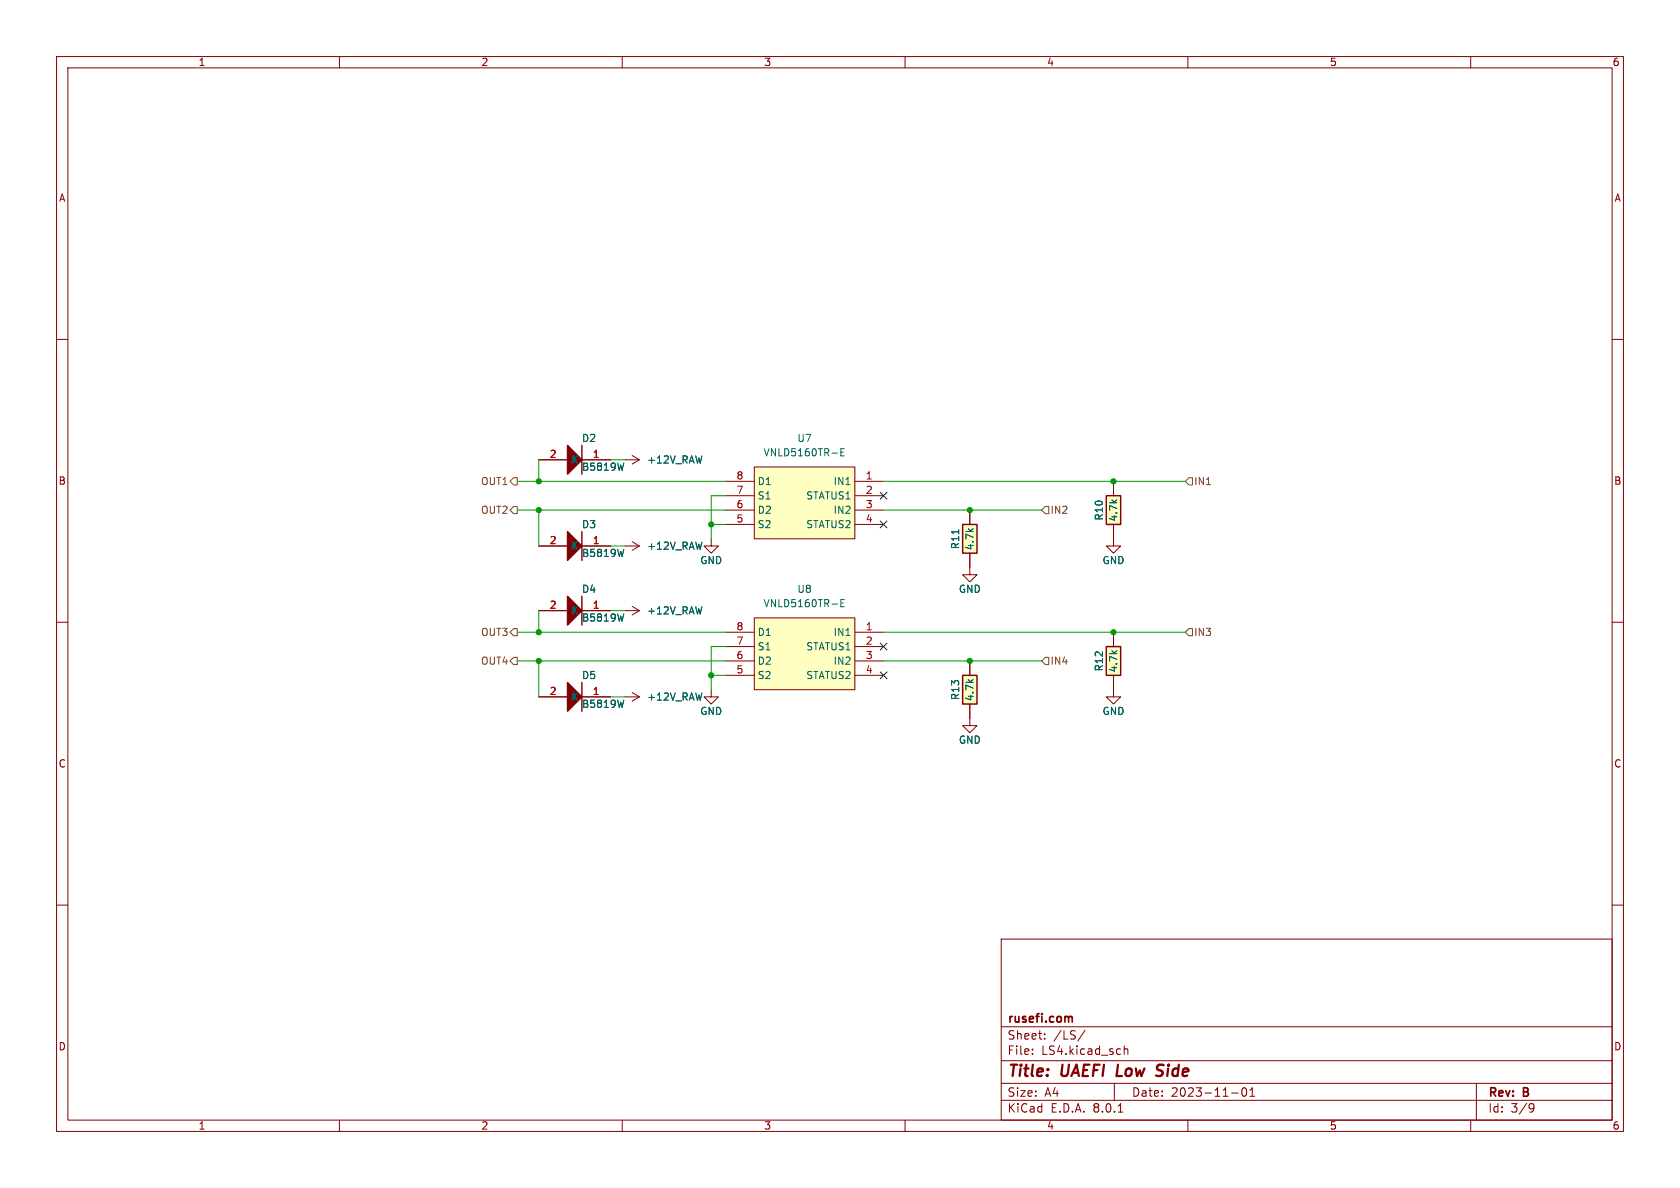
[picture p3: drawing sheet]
<svg xmlns="http://www.w3.org/2000/svg" width="297mm" height="210mm" viewBox="0 0 297 210" stroke-linecap="round" stroke-linejoin="round" font-family="sans-serif">
<g fill="none" stroke="#840000" stroke-width=".18">
<path d="M10 10h277v190h-277zM12 12h273v186h-273zM60 10v2M110 10v2M160 10v2M210 10v2M260 10v2M10 60h2M285 60h2M125.7 95.3v1.2h-1.2l1.2 1.3 1.3-1.3h-1.3M10 110h2M95.2 108h5.1"/>
<path d="M102.9 108h5M110.5 108h2.5M111.8 107.2l1.2 .8M113 108l-1.2 .7M171.4 100.3v1.3h-1.2l1.2 1.3 1.3-1.3h-1.3M285 110h2M95.2 123.2h5.1M102.9 123.2h5M110.5 123.2h2.5M111.8 122.4l1.2 .8M113 123.2l-1.2 .8M125.7 121.9v1.3h-1.2l1.2 1.3 1.3-1.3h-1.3"/>
<path d="M196.8 121.9v1.3h-1.2l1.2 1.3 1.3-1.3h-1.3M10 160h2M285 160h2M177 166h108v32h-108zM60 198v2M110 198v2M160 198v2M177 194.5h108M177 191.5h108M177 187.5h108M177 181.5h108M182.5 186.3v.1"/>
<path d="M182.5 185.5v.1M184.7 183.6v.1M184.7 182.8v.1M191.8 182.1l-1.3 2M197 191.5v3M197.7 196.6h.8M198.7 184.9v1.5M198.7 185.5l.3-.1 .3 .1 .1 .9M210 198v2M217.7 193.2h1.2M219.7 192.4l.2-.1a.81 .81 0 0 1 .6 .6 .81 .81 0 0 1-.3 .8l-.2 .1a.81 .81 0 0 1-.3-1.4zM221 193.8h.8"/>
<path d="M221 192.7l.4-.4v1.5M260 198v2M261 191.5v6.5M270.6 195.1l.5 .1a.99 .99 0 0 1-.4 1.4h-.2M271.2 195.7l-.3 .3h-.3"/>
</g>
<path d="M197.6 188.2l-.2 2h.9M204.9 189.2l.5 .2M205 188.2h.5M205.4 190l-.3 .2h-.5" fill="none" stroke="#840000" stroke-width=".4"/>
<path d="M189.1 179.7l.4 .1 .1 .1v.8" fill="none" stroke="#840000" stroke-width=".3"/>
<path d="M102.9 105.4v5.1M102.9 120.7v5" fill="none" stroke="#840000" stroke-width=".25"/>
<g fill="#840000" stroke="#840000" stroke-width=".25">
<path d="M100.3 120.7l2.6 2.5-2.6 2.5z"/>
<path d="M100.3 105.4l2.6 2.6-2.6 2.5z"/>
</g>
<path d="M110.3 108.5l-.3 1.3M110.3 123.8l-.3 1.2" fill="none" stroke="#006464" stroke-width=".18"/>
<path d="M195.6 114.3h2.5v5.1h-2.5z" fill="#ffffc2"/>
<path d="M195.6 114.3h2.5v5.1h-2.5z" fill="none" stroke="#840000" stroke-width=".25"/>
<path d="M110.5 96.5h2.5M111.8 95.8l1.2 .7M113 96.5l-1.2 .8M196.8 111.8v2.5M196.8 119.4v2.5" fill="none" stroke="#840000" stroke-width=".18"/>
<path d="M170.2 92.7h2.5v5.1h-2.5z" fill="#ffffc2"/>
<path d="M170.2 92.7h2.5v5.1h-2.5z" fill="none" stroke="#840000" stroke-width=".25"/>
<path d="M110.5 81.3h2.5M111.8 80.5l1.2 .8M113 81.3l-1.2 .7M171.4 90.2v2.5M171.4 97.8v2.5" fill="none" stroke="#840000" stroke-width=".18"/>
<path d="M169.5 93.6v.8" fill="none" stroke="#006464" stroke-width=".18"/>
<path d="M170.2 119.4h2.5v5.1h-2.5z" fill="#ffffc2"/>
<path d="M102.9 78.7v5.1M102.9 94v5.1M170.2 119.4h2.5v5.1h-2.5z" fill="none" stroke="#840000" stroke-width=".25"/>
<path d="M95.2 96.5h5.1M95.2 81.3h5.1M102.9 96.5h5M102.9 81.3h5M171.4 116.8v2.6M171.4 124.5v3.8h-1.2l1.2 1.2 1.3-1.2h-1.3" fill="none" stroke="#840000" stroke-width=".18"/>
<g fill="#840000" stroke="#840000" stroke-width=".25">
<path d="M100.3 94l2.6 2.5-2.6 2.6z"/>
<path d="M100.3 78.7l2.6 2.6-2.6 2.5z"/>
</g>
<path d="M110.3 97.1l-.3 1.3M110.3 81.9l-.3 1.2" fill="none" stroke="#006464" stroke-width=".18"/>
<path d="M133.3 109.2h17.8v12.7h-17.8z" fill="#ffffc2"/>
<path d="M196.8 95.3v1.2h-1.2l1.2 1.3 1.3-1.3h-1.3M128.3 111.8h5M128.3 114.3h5M128.3 116.8h5M128.3 119.4h5M133.3 109.2h17.8v12.7h-17.8zM151.1 111.8h5.1M151.1 114.3h5.1M151.1 116.8h5.1M151.1 119.4h5.1" fill="none" stroke="#840000" stroke-width=".18"/>
<path d="M148.7 106.6h.4M149.3 106h-.6v1.3h.6" fill="none" stroke="#006464" stroke-width=".18"/>
<path d="M133.3 82.6h17.8v12.7h-17.8z" fill="#ffffc2"/>
<path d="M128.3 85.1h5M128.3 87.6h5M128.3 90.2h5M128.3 92.7h5M133.3 82.6h17.8v12.7h-17.8zM151.1 85.1h5.1M151.1 87.6h5.1M151.1 90.2h5.1M151.1 92.7h5.1" fill="none" stroke="#840000" stroke-width=".18"/>
<path d="M148.7 79.9h.4M149.3 79.3h-.6v1.3h.6" fill="none" stroke="#006464" stroke-width=".18"/>
<path d="M195.6 87.6h2.5v5.1h-2.5z" fill="#ffffc2"/>
<path d="M195.6 87.6h2.5v5.1h-2.5z" fill="none" stroke="#840000" stroke-width=".25"/>
<g fill="none" stroke="#840000" stroke-width=".18">
<path d="M95.2 81.3h5.1M95.2 96.5h5.1M102.9 81.3h5M102.9 96.5h5M171.4 90.2v2.5M171.4 97.8v2.5M196.8 85.1v2.5M196.8 92.7v2.6M95.2 108h5.1M102.9 108h5M171.4 116.8v2.6M196.8 111.8v2.5"/>
<path d="M196.8 119.4v2.5M95.2 123.2h5.1M102.9 123.2h5M171.4 124.5v2.5"/>
</g>
<path d="M90.8 84.5h.6v1.2h-.6l-.6-.6zM90.8 89.5h.6v1.3h-.6l-.6-.6zM184.8 89.5h.6v1.3h-.6l-.7-.6zM210.2 84.5h.6v1.2h-.6l-.7-.6zM90.2 116.8l.6-.6h.6v1.3h-.6zM90.8 111.1h.6v1.3h-.6l-.6-.6zM184.8 116.2h.6v1.3h-.6l-.7-.7zM210.2 111.1h.6v1.3h-.6l-.7-.6z" fill="none" stroke="#725600" stroke-width=".18"/>
<g fill="none" stroke="#009600" stroke-width=".18">
<path d="M91.4 90.2h36.9M91.4 85.1h36.9M95.2 81.3v3.8M95.2 90.2v6.3M107.9 81.3h2.6M107.9 96.5h2.6M125.7 92.7h2.6M128.3 87.6h-2.6v7.7M156.2 90.2h27.9M156.2 85.1h53.3M91.4 111.8h36.9M91.4 116.8h36.9"/>
<path d="M95.2 108v3.8M95.2 116.8v6.4M107.9 108h2.6M125.7 119.4h2.6M128.3 114.3h-2.6v7.6M156.2 111.8h53.3M156.2 116.8h27.9M107.9 123.2h2.6"/>
</g>
<path d="M155.6 92.1l1.2 1.2M155.6 87l1.2 1.2M156.8 92.1l-1.2 1.2M156.8 87l-1.2 1.2M155.6 113.7l1.2 1.2M155.6 118.8l1.2 1.2M156.8 113.7l-1.2 1.2M156.8 118.8l-1.2 1.2" fill="none" stroke="#000084" stroke-width=".18"/>
<path d="M110.3 81.9l-.3 1.2M110.3 97.1l-.3 1.3M169.5 93.6v.8M110.3 108.5l-.3 1.3M110.3 123.8l-.3 1.2" fill="none" stroke="#006464" stroke-width=".18"/>
<g fill="#009600" stroke="#009600" stroke-width=".18">
<circle cx="125.7" cy="92.7" r=".46"/>
<circle cx="196.8" cy="85.1" r=".46"/>
<circle cx="196.8" cy="111.8" r=".46"/>
<circle cx="171.4" cy="116.8" r=".46"/>
<circle cx="171.4" cy="90.2" r=".46"/>
<circle cx="125.7" cy="119.4" r=".46"/>
<circle cx="95.2" cy="116.8" r=".46"/>
<circle cx="95.2" cy="111.8" r=".46"/>
<circle cx="95.2" cy="90.2" r=".46"/>
<circle cx="95.2" cy="85.1" r=".46"/>
</g>
<g font-size="2.8" fill="#840000">
<text x="178" y="190.9">Title:</text>
<text x="187.7" y="190.9">UAEFI</text>
<text x="198.3" y="190.9">Low</text>
<text x="206.1" y="190.9">Side</text>
</g>
<g font-size="2.1" fill="#840000">
<text x="178" y="184">Sheet:</text>
<text x="178" y="181.2">rusefi.com</text>
<text x="186.2" y="184">/LS/</text>
<text x="178" y="186.7">File:</text>
<text x="184.1" y="186.7">LS4.kicad_sch</text>
<text x="178" y="196.9">KiCad</text>
<text x="178" y="194.1">Size:</text>
<text x="184.7" y="194.1">A4</text>
<text x="185.7" y="196.9">E.D.A.</text>
<text x="193.3" y="196.9">8.0.1</text>
<text x="200" y="194.1">Date:</text>
<text x="207" y="194.1">2023-11-01</text>
<text x="263" y="194.3">Rev:</text>
<text x="263" y="196.9">Id:</text>
<text x="267.1" y="196.9">3/9</text>
<text x="269.4" y="194.3">B</text>
</g>
<g font-size="1.8" fill="#840000">
<text x="35" y="11.9">1</text>
<text x="85" y="11.9">2</text>
<text x="135" y="11.9">3</text>
<text x="185" y="11.9">4</text>
<text x="235" y="11.9">5</text>
<text x="285" y="11.9">6</text>
<text x="10.3" y="35.9">A</text>
<text x="285.3" y="35.9">A</text>
<text x="10.3" y="85.9">B</text>
<text x="285.3" y="85.9">B</text>
<text x="10.3" y="135.9">C</text>
<text x="285.3" y="135.9">C</text>
<text x="10.3" y="185.9">D</text>
<text x="285.3" y="185.9">D</text>
<text x="35" y="199.9">1</text>
<text x="85" y="199.9">2</text>
<text x="135" y="199.9">3</text>
<text x="185" y="199.9">4</text>
<text x="235" y="199.9">5</text>
<text x="285" y="199.9">6</text>
</g>
<g font-size="1.8" fill="#a90000">
<text x="97.1" y="81">2</text>
<text x="104.7" y="81">1</text>
<text x="130.1" y="89.9">6</text>
<text x="130.1" y="87.4">7</text>
<text x="130.1" y="84.8">8</text>
<text x="153" y="84.8">1</text>
<text x="153" y="87.4">2</text>
<text x="153" y="89.9">3</text>
<text x="130.1" y="92.5">5</text>
<text x="153" y="92.5">4</text>
<text x="97.1" y="96.3">2</text>
<text x="104.7" y="96.3">1</text>
<text x="97.1" y="107.7">2</text>
<text x="104.7" y="107.7">1</text>
<text x="130.1" y="111.5">8</text>
<text x="153" y="111.5">1</text>
<text x="130.1" y="119.1">5</text>
<text x="130.1" y="116.6">6</text>
<text x="130.1" y="114">7</text>
<text x="153" y="114">2</text>
<text x="153" y="116.6">3</text>
<text x="153" y="119.1">4</text>
<text x="97.1" y="122.9">2</text>
<text x="104.7" y="122.9">1</text>
</g>
<g font-size="1.8" fill="#006464">
<text x="100.9" y="82.1">K</text>
<text x="102.8" y="78.3">D2</text>
<text x="102.8" y="83.4">B5819W</text>
<text x="114.3" y="82.1">+12V_RAW</text>
<text x="134.9" y="80.9">VNLD5160TR-E</text>
<text x="140.9" y="78.3">U7</text>
<text x="133.9" y="88.5">S1</text>
<text x="133.9" y="86">D1</text>
<text x="142.4" y="88.5">STATUS1</text>
<text x="147.3" y="86">IN1</text>
<text x="102.8" y="93.6">D3</text>
<text x="133.9" y="93.6">S2</text>
<text x="133.9" y="91">D2</text>
<text x="142.4" y="93.6">STATUS2</text>
<text x="147.3" y="91">IN2</text>
<text x="195.2" y="92.1" transform="rotate(-90 195.2 92.1)">R10</text>
<text x="197.7" y="92.3" transform="rotate(-90 197.7 92.3)">4.7k</text>
<text x="100.9" y="97.4">K</text>
<text x="102.8" y="98.7">B5819W</text>
<text x="114.3" y="97.4">+12V_RAW</text>
<text x="123.7" y="99.9">GND</text>
<text x="169.8" y="97.2" transform="rotate(-90 169.8 97.2)">R11</text>
<text x="172.3" y="97.4" transform="rotate(-90 172.3 97.4)">4.7k</text>
<text x="194.8" y="99.9">GND</text>
<text x="102.8" y="105">D4</text>
<text x="134.9" y="107.5">VNLD5160TR-E</text>
<text x="140.9" y="105">U8</text>
<text x="169.4" y="105">GND</text>
<text x="100.9" y="108.8">K</text>
<text x="102.8" y="110.1">B5819W</text>
<text x="114.3" y="108.8">+12V_RAW</text>
<text x="133.9" y="112.6">D1</text>
<text x="147.3" y="112.6">IN1</text>
<text x="133.9" y="117.7">D2</text>
<text x="133.9" y="115.2">S1</text>
<text x="142.4" y="115.2">STATUS1</text>
<text x="147.3" y="117.7">IN2</text>
<text x="195.2" y="118.8" transform="rotate(-90 195.2 118.8)">R12</text>
<text x="197.7" y="119" transform="rotate(-90 197.7 119)">4.7k</text>
<text x="100.9" y="124.1">K</text>
<text x="102.8" y="120.2">D5</text>
<text x="102.8" y="125.3">B5819W</text>
<text x="114.3" y="124.1">+12V_RAW</text>
<text x="133.9" y="120.2">S2</text>
<text x="142.4" y="120.2">STATUS2</text>
<text x="169.8" y="123.9" transform="rotate(-90 169.8 123.9)">R13</text>
<text x="172.3" y="124" transform="rotate(-90 172.3 124)">4.7k</text>
<text x="123.7" y="126.6">GND</text>
<text x="169.4" y="131.7">GND</text>
<text x="194.8" y="126.6">GND</text>
</g>
<g font-size="1.8" fill="#725600">
<text x="84.9" y="86">OUT1</text>
<text x="211" y="86">IN1</text>
<text x="84.9" y="91">OUT2</text>
<text x="185.6" y="91">IN2</text>
<text x="84.9" y="112.6">OUT3</text>
<text x="211" y="112.6">IN3</text>
<text x="84.9" y="117.7">OUT4</text>
<text x="185.6" y="117.7">IN4</text>
</g>
</svg>
